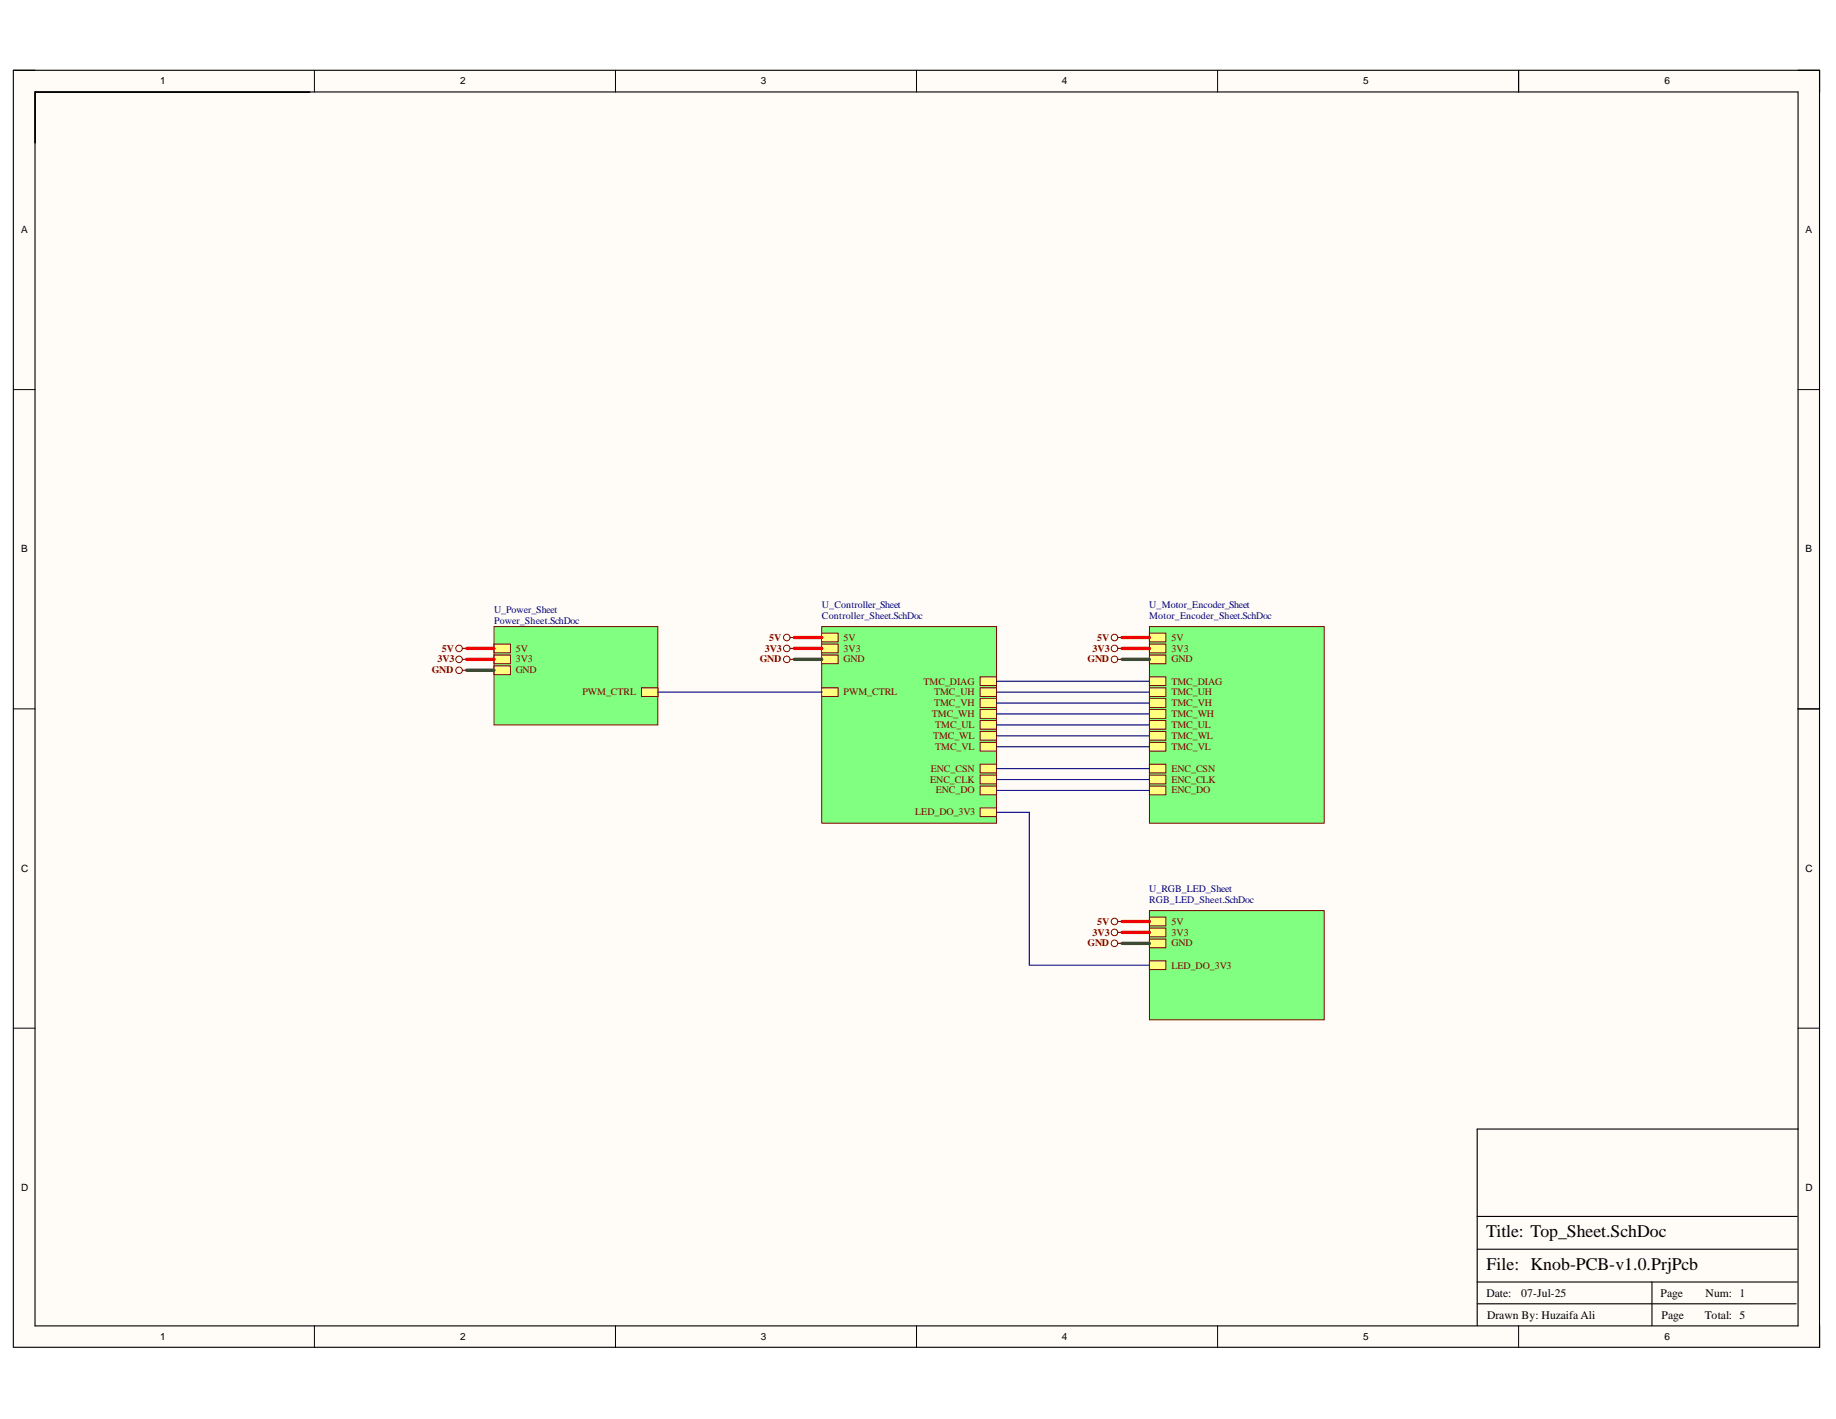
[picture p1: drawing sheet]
<svg xmlns="http://www.w3.org/2000/svg" width="279mm" height="216mm" viewBox="0 0 279 216" stroke-linecap="round" stroke-linejoin="round" font-family="sans-serif">
<g fill="#fffcf8">
<path d="M2 10.7h274.9v194.3h-274.9z" fill-rule="evenodd"/>
<path d="M5.4 14h268.2v187.7h-268.2z" fill-rule="evenodd"/>
</g>
<g fill="none" stroke="#000" stroke-width=".15">
<path d="M2 10.7h3.4M47.8 10.7v3.3M93.7 10.7v3.3M139.5 10.7v3.3M185.3 10.7v3.3M231.1 10.7v3.3M273.6 10.7h3.3v3.3M2 59.3h3.4M273.6 59.3h3.3M2 107.9h3.4M273.6 107.9h3.3M2 156.4h3.4"/>
<path d="M273.6 156.4h3.3M47.8 201.7v3.3M93.7 201.7v3.3M139.5 201.7v3.3M185.3 201.7v3.3M231.1 201.7v3.3M276.9 201.7v3.3"/>
</g>
<path d="M2 10.7h274.9v194.3h-274.9zM5.3 14h268.3v187.7h-268.3zM231.1 10.7v3.3M273.6 107.9h3.3M273.7 171.8h-48.9v29.9M224.8 198.4h48.5M224.8 195.1h48.7M224.8 190.1h48.7M224.8 185.1h48.7M251.4 195.1v6.6" fill="none" stroke="#000" stroke-width=".17"/>
<path d="M125 95.3h26.6v29.9h-26.6z" fill-rule="evenodd" fill="#80ff80"/>
<path d="M125 95.3h26.6v29.9h-26.6z" fill="none" stroke="#800000" stroke-width=".15"/>
<path d="M125 98h2.5v1.3h-2.5z" fill-rule="evenodd" fill="#ffff80"/>
<path d="M125 98h2.5v1.3h-2.5z" fill="none" stroke="#800000" stroke-width=".15"/>
<path d="M125 99.7h2.5v1.3h-2.5z" fill-rule="evenodd" fill="#ffff80"/>
<path d="M125 99.7h2.5v1.3h-2.5z" fill="none" stroke="#800000" stroke-width=".15"/>
<path d="M125 96.3h2.5v1.4h-2.5z" fill-rule="evenodd" fill="#ffff80"/>
<path d="M125 96.3h2.5v1.4h-2.5z" fill="none" stroke="#800000" stroke-width=".15"/>
<path d="M149.2 104.6h2.4v1.4h-2.4z" fill-rule="evenodd" fill="#ffff80"/>
<path d="M149.2 104.6h2.4v1.4h-2.4z" fill="none" stroke="#800000" stroke-width=".15"/>
<path d="M149.2 106.3h2.4v1.3h-2.4z" fill-rule="evenodd" fill="#ffff80"/>
<path d="M149.2 106.3h2.4v1.3h-2.4z" fill="none" stroke="#800000" stroke-width=".15"/>
<path d="M149.2 108h2.4v1.3h-2.4z" fill-rule="evenodd" fill="#ffff80"/>
<path d="M149.2 108h2.4v1.3h-2.4z" fill="none" stroke="#800000" stroke-width=".15"/>
<path d="M149.2 109.6h2.4v1.4h-2.4z" fill-rule="evenodd" fill="#ffff80"/>
<path d="M149.2 109.6h2.4v1.4h-2.4z" fill="none" stroke="#800000" stroke-width=".15"/>
<path d="M149.2 111.3h2.4v1.3h-2.4z" fill-rule="evenodd" fill="#ffff80"/>
<path d="M149.2 111.3h2.4v1.3h-2.4z" fill="none" stroke="#800000" stroke-width=".15"/>
<path d="M149.2 113h2.4v1.3h-2.4z" fill-rule="evenodd" fill="#ffff80"/>
<path d="M149.2 113h2.4v1.3h-2.4z" fill="none" stroke="#800000" stroke-width=".15"/>
<path d="M149.2 116.3h2.4v1.3h-2.4z" fill-rule="evenodd" fill="#ffff80"/>
<path d="M149.2 116.3h2.4v1.3h-2.4z" fill="none" stroke="#800000" stroke-width=".15"/>
<path d="M149.2 117.9h2.4v1.4h-2.4z" fill-rule="evenodd" fill="#ffff80"/>
<path d="M149.2 117.9h2.4v1.4h-2.4z" fill="none" stroke="#800000" stroke-width=".15"/>
<path d="M149.2 119.6h2.4v1.3h-2.4z" fill-rule="evenodd" fill="#ffff80"/>
<path d="M149.2 119.6h2.4v1.3h-2.4z" fill="none" stroke="#800000" stroke-width=".15"/>
<path d="M149.2 103h2.4v1.3h-2.4z" fill-rule="evenodd" fill="#ffff80"/>
<path d="M149.2 103h2.4v1.3h-2.4z" fill="none" stroke="#800000" stroke-width=".15"/>
<path d="M125 104.6h2.5v1.4h-2.5z" fill-rule="evenodd" fill="#ffff80"/>
<path d="M125 104.6h2.5v1.4h-2.5z" fill="none" stroke="#800000" stroke-width=".15"/>
<path d="M149.2 122.9h2.4v1.3h-2.4z" fill-rule="evenodd" fill="#ffff80"/>
<path d="M149.2 122.9h2.4v1.3h-2.4z" fill="none" stroke="#800000" stroke-width=".15"/>
<path d="M75.2 95.3h24.9v15h-24.9z" fill-rule="evenodd" fill="#80ff80"/>
<path d="M75.2 95.3h24.9v15h-24.9z" fill="none" stroke="#800000" stroke-width=".15"/>
<path d="M75.2 99.7h2.5v1.3h-2.5z" fill-rule="evenodd" fill="#ffff80"/>
<path d="M75.2 99.7h2.5v1.3h-2.5z" fill="none" stroke="#800000" stroke-width=".15"/>
<path d="M75.2 101.3h2.5v1.3h-2.5z" fill-rule="evenodd" fill="#ffff80"/>
<path d="M75.2 101.3h2.5v1.3h-2.5z" fill="none" stroke="#800000" stroke-width=".15"/>
<path d="M75.2 98h2.5v1.3h-2.5z" fill-rule="evenodd" fill="#ffff80"/>
<path d="M75.2 98h2.5v1.3h-2.5z" fill="none" stroke="#800000" stroke-width=".15"/>
<path d="M97.6 104.6h2.5v1.4h-2.5z" fill-rule="evenodd" fill="#ffff80"/>
<g fill="none" stroke="#800000" stroke-width=".15">
<path d="M97.6 104.6h2.5v1.4h-2.5z"/>
<circle cx="69.9" cy="98.7" r=".5"/>
<circle cx="119.7" cy="98.7" r=".5"/>
<circle cx="69.9" cy="102" r=".5"/>
<circle cx="69.9" cy="100.3" r=".5"/>
<circle cx="119.7" cy="100.3" r=".5"/>
</g>
<path d="M70.4 98.7h.6M120.2 98.7h.7M70.4 100.3h.6M70.4 102h.6M120.2 100.3h.7" fill="none" stroke="#800000" stroke-width=".17"/>
<path d="M174.9 95.3h26.6v30h-26.6z" fill-rule="evenodd" fill="#80ff80"/>
<path d="M174.9 95.3h26.6v30h-26.6z" fill="none" stroke="#800000" stroke-width=".15"/>
<path d="M174.9 98h2.5v1.3h-2.5z" fill-rule="evenodd" fill="#ffff80"/>
<path d="M174.9 98h2.5v1.3h-2.5z" fill="none" stroke="#800000" stroke-width=".15"/>
<path d="M174.9 99.7h2.5v1.3h-2.5z" fill-rule="evenodd" fill="#ffff80"/>
<path d="M174.9 99.7h2.5v1.3h-2.5z" fill="none" stroke="#800000" stroke-width=".15"/>
<path d="M174.9 96.3h2.5v1.4h-2.5z" fill-rule="evenodd" fill="#ffff80"/>
<path d="M174.9 96.3h2.5v1.4h-2.5z" fill="none" stroke="#800000" stroke-width=".15"/>
<path d="M174.9 104.6h2.5v1.4h-2.5z" fill-rule="evenodd" fill="#ffff80"/>
<path d="M174.9 104.6h2.5v1.4h-2.5z" fill="none" stroke="#800000" stroke-width=".15"/>
<path d="M174.9 106.3h2.5v1.3h-2.5z" fill-rule="evenodd" fill="#ffff80"/>
<path d="M174.9 106.3h2.5v1.3h-2.5z" fill="none" stroke="#800000" stroke-width=".15"/>
<path d="M174.9 108h2.5v1.3h-2.5z" fill-rule="evenodd" fill="#ffff80"/>
<path d="M174.9 108h2.5v1.3h-2.5z" fill="none" stroke="#800000" stroke-width=".15"/>
<path d="M174.9 109.6h2.5v1.4h-2.5z" fill-rule="evenodd" fill="#ffff80"/>
<path d="M174.9 109.6h2.5v1.4h-2.5z" fill="none" stroke="#800000" stroke-width=".15"/>
<path d="M174.9 111.3h2.5v1.3h-2.5z" fill-rule="evenodd" fill="#ffff80"/>
<path d="M174.9 111.3h2.5v1.3h-2.5z" fill="none" stroke="#800000" stroke-width=".15"/>
<path d="M174.9 113h2.5v1.3h-2.5z" fill-rule="evenodd" fill="#ffff80"/>
<path d="M174.9 113h2.5v1.3h-2.5z" fill="none" stroke="#800000" stroke-width=".15"/>
<path d="M174.9 116.3h2.5v1.3h-2.5z" fill-rule="evenodd" fill="#ffff80"/>
<path d="M174.9 116.3h2.5v1.3h-2.5z" fill="none" stroke="#800000" stroke-width=".15"/>
<path d="M174.9 117.9h2.5v1.4h-2.5z" fill-rule="evenodd" fill="#ffff80"/>
<path d="M174.9 117.9h2.5v1.4h-2.5z" fill="none" stroke="#800000" stroke-width=".15"/>
<path d="M174.9 119.6h2.5v1.3h-2.5z" fill-rule="evenodd" fill="#ffff80"/>
<path d="M174.9 119.6h2.5v1.3h-2.5z" fill="none" stroke="#800000" stroke-width=".15"/>
<path d="M174.9 103h2.5v1.3h-2.5z" fill-rule="evenodd" fill="#ffff80"/>
<g fill="none" stroke="#800000" stroke-width=".15">
<path d="M174.9 103h2.5v1.3h-2.5z"/>
<circle cx="119.7" cy="97" r=".5"/>
<circle cx="169.6" cy="98.7" r=".5"/>
<circle cx="169.6" cy="97" r=".5"/>
<circle cx="169.6" cy="100.3" r=".5"/>
</g>
<path d="M120.2 97h.7M170.1 98.7h.7M170.1 97h.7M170.1 100.3h.7" fill="none" stroke="#800000" stroke-width=".17"/>
<path d="M174.9 138.5h26.6v16.7h-26.6z" fill-rule="evenodd" fill="#80ff80"/>
<path d="M174.9 138.5h26.6v16.7h-26.6z" fill="none" stroke="#800000" stroke-width=".15"/>
<path d="M174.9 141.2h2.5v1.3h-2.5z" fill-rule="evenodd" fill="#ffff80"/>
<path d="M174.9 141.2h2.5v1.3h-2.5z" fill="none" stroke="#800000" stroke-width=".15"/>
<path d="M174.9 142.9h2.5v1.3h-2.5z" fill-rule="evenodd" fill="#ffff80"/>
<path d="M174.9 142.9h2.5v1.3h-2.5z" fill="none" stroke="#800000" stroke-width=".15"/>
<path d="M174.9 139.5h2.5v1.4h-2.5z" fill-rule="evenodd" fill="#ffff80"/>
<path d="M174.9 139.5h2.5v1.4h-2.5z" fill="none" stroke="#800000" stroke-width=".15"/>
<path d="M174.9 146.2h2.5v1.3h-2.5z" fill-rule="evenodd" fill="#ffff80"/>
<g fill="none" stroke="#800000" stroke-width=".15">
<path d="M174.9 146.2h2.5v1.3h-2.5z"/>
<circle cx="169.6" cy="143.5" r=".5"/>
<circle cx="169.6" cy="141.9" r=".5"/>
<circle cx="169.6" cy="140.2" r=".5"/>
</g>
<path d="M71 102h4.2M120.9 100.3h4.1M170.8 100.3h4.1M170.8 143.5h4.1" fill="none" stroke="#274e13" stroke-width=".51"/>
<path d="M71 98.7h4.2M120.9 98.7h4.1M120.9 97h4.1M170.8 98.7h4.1M170.8 97h4.1M71 100.3h4.2M170.8 141.9h4.1M170.8 140.2h4.1" fill="none" stroke="#f00" stroke-width=".51"/>
<path d="M100.1 105.3h24.9M151.6 105.3h23.3M151.6 107h23.3M151.6 108.6h23.3M151.6 110.3h23.3M151.6 112h23.3M151.6 113.6h23.3M151.6 116.9h23.3M151.6 118.6h23.3M151.6 103.7h23.3M151.6 123.6h5v23.3h18.3M151.6 120.3h23.3" fill="none" stroke="#000080" stroke-width=".17"/>
<path d="M170.1 143.5h.7M170.1 141.9h.7M170.1 140.2h.7" fill="none" stroke="#800000" stroke-width=".17"/>
<g font-size="2.7">
<text x="226.1" y="188.3">Title: Top_Sheet.SchDoc</text>
<text x="226.2" y="193.3">File: Knob-PCB-v1.0.PrjPcb</text>
</g>
<g font-size="1.8">
<text x="226.2" y="197.3">Date:</text>
<text x="231.5" y="197.3">07-Jul-25</text>
<text x="252.7" y="197.3">Page</text>
<text x="259.5" y="197.3">Num: 1</text>
<text x="226.3" y="200.6">Drawn By: Huzaifa Ali</text>
<text x="252.9" y="200.6">Page</text>
<text x="259.5" y="200.6">Total: 5</text>
</g>
<g font-size="1.5">
<text x="24.4" y="12.8">1</text>
<text x="70" y="12.8">2</text>
<text x="115.8" y="12.8">3</text>
<text x="161.6" y="12.8">4</text>
<text x="207.5" y="12.8">5</text>
<text x="253.3" y="12.8">6</text>
<text x="3.2" y="35.5">A</text>
<text x="274.8" y="35.5">A</text>
<text x="3.2" y="84">B</text>
<text x="274.8" y="84">B</text>
<text x="3.2" y="132.7">C</text>
<text x="274.8" y="132.7">C</text>
<text x="3.2" y="181.2">D</text>
<text x="274.8" y="181.2">D</text>
<text x="24.4" y="203.8">1</text>
<text x="70" y="203.8">2</text>
<text x="115.8" y="203.8">3</text>
<text x="161.6" y="203.8">4</text>
<text x="207.5" y="203.8">5</text>
<text x="253.3" y="203.8">6</text>
</g>
<g font-size="1.5" fill="#000080">
<text x="75.2" y="93.3">U_Power_Sheet</text>
<text x="75.2" y="94.9">Power_Sheet.SchDoc</text>
<text x="125.1" y="92.5">U_Controller_Sheet</text>
<text x="125.1" y="94.2">Controller_Sheet.SchDoc</text>
<text x="174.9" y="92.5">U_Motor_Encoder_Sheet</text>
<text x="174.9" y="94.2">Motor_Encoder_Sheet.SchDoc</text>
<text x="174.9" y="135.7">U_RGB_LED_Sheet</text>
<text x="174.9" y="137.4">RGB_LED_Sheet.SchDoc</text>
</g>
<g font-size="1.5" fill="#800000">
<text x="66.6" y="100.8">3V3</text>
<text x="67.2" y="99.2">5V</text>
<text x="78.5" y="100.8">3V3</text>
<text x="78.5" y="99.2">5V</text>
<text x="115.6" y="100.8">GND</text>
<text x="116.4" y="99.2">3V3</text>
<text x="117" y="97.5">5V</text>
<text x="128.4" y="99.2">3V3</text>
<text x="128.4" y="100.8">GND</text>
<text x="128.4" y="97.5">5V</text>
<text x="165.5" y="100.8">GND</text>
<text x="166.3" y="99.2">3V3</text>
<text x="166.9" y="97.5">5V</text>
<text x="178.3" y="99.2">3V3</text>
<text x="178.3" y="100.8">GND</text>
<text x="178.3" y="97.5">5V</text>
<text x="65.7" y="102.5">GND</text>
<text x="78.5" y="102.5">GND</text>
<text x="88.6" y="105.8">PWM_CTRL</text>
<text x="128.4" y="105.8">PWM_CTRL</text>
<text x="140.6" y="104.2">TMC_DIAG</text>
<text x="142.2" y="105.8">TMC_UH</text>
<text x="142.2" y="107.5">TMC_VH</text>
<text x="178.3" y="105.8">TMC_UH</text>
<text x="178.3" y="107.5">TMC_VH</text>
<text x="178.3" y="104.2">TMC_DIAG</text>
<text x="141.8" y="109.1">TMC_WH</text>
<text x="142" y="112.4">TMC_WL</text>
<text x="142.3" y="110.8">TMC_UL</text>
<text x="178.3" y="109.1">TMC_WH</text>
<text x="178.3" y="110.8">TMC_UL</text>
<text x="178.3" y="112.4">TMC_WL</text>
<text x="141.6" y="119.1">ENC_CLK</text>
<text x="141.7" y="117.4">ENC_CSN</text>
<text x="142.3" y="114.1">TMC_VL</text>
<text x="178.3" y="114.1">TMC_VL</text>
<text x="178.3" y="117.4">ENC_CSN</text>
<text x="178.3" y="119.1">ENC_CLK</text>
<text x="139.3" y="124">LED_DO_3V3</text>
<text x="142.4" y="120.7">ENC_DO</text>
<text x="178.3" y="120.7">ENC_DO</text>
<text x="165.5" y="144">GND</text>
<text x="166.3" y="142.4">3V3</text>
<text x="166.9" y="140.7">5V</text>
<text x="178.3" y="142.4">3V3</text>
<text x="178.3" y="144">GND</text>
<text x="178.3" y="140.7">5V</text>
<text x="178.3" y="147.4">LED_DO_3V3</text>
</g>
</svg>
